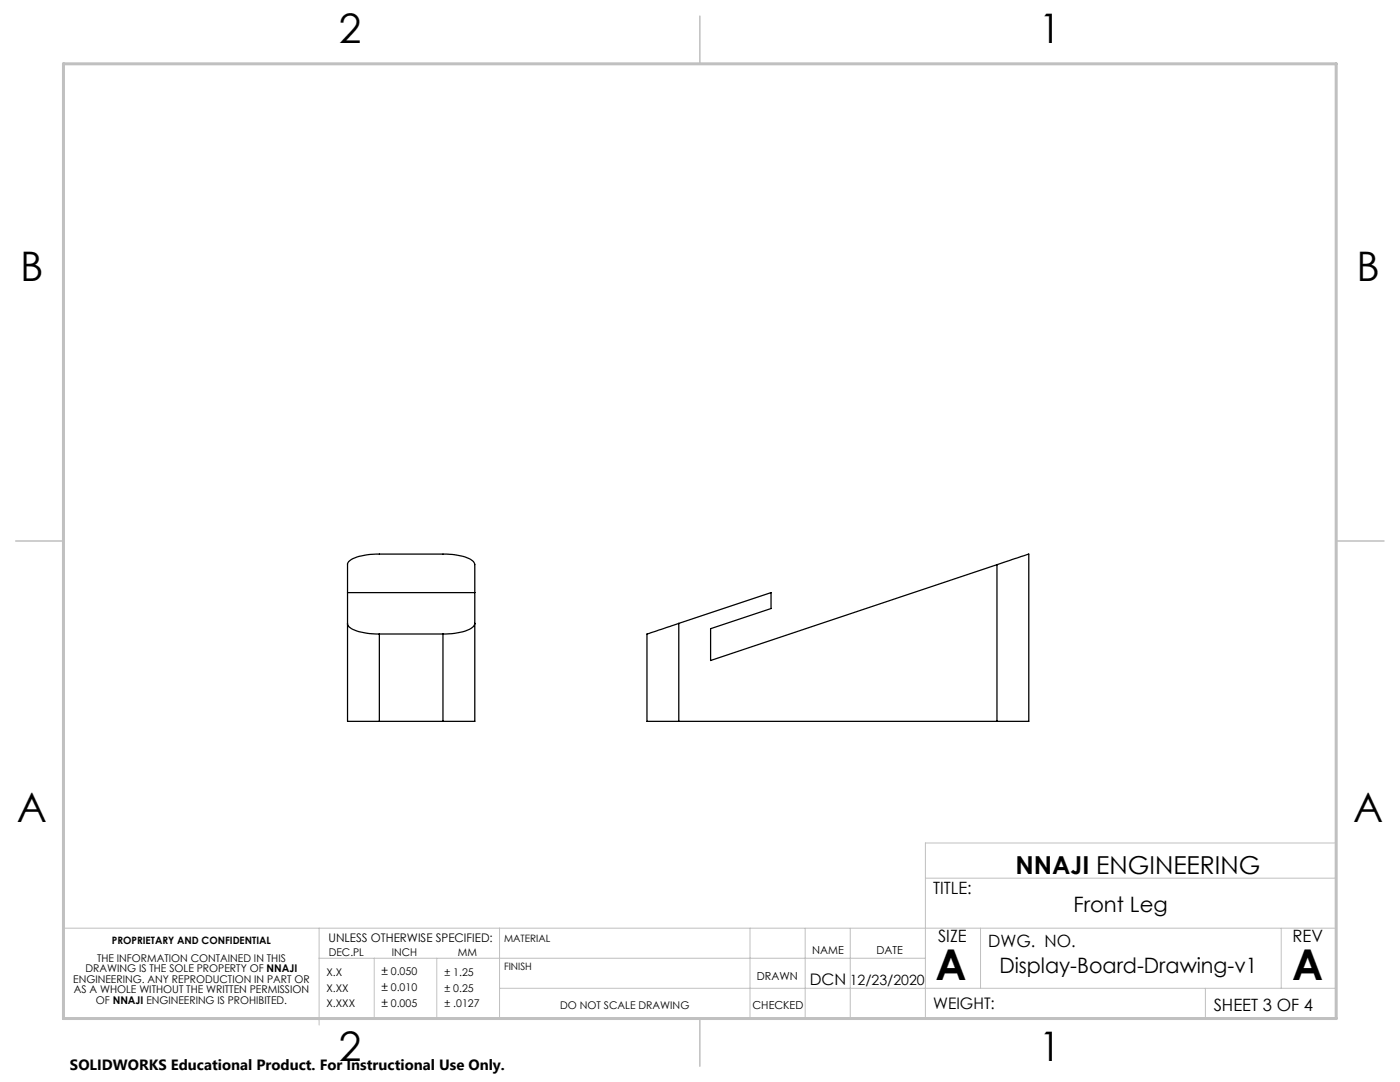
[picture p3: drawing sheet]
<svg xmlns="http://www.w3.org/2000/svg" width="279mm" height="216mm" viewBox="0 0 279 216" stroke-linecap="round" stroke-linejoin="round" font-family="sans-serif">
<g fill="none" stroke="#c0c0c0" stroke-width=".2">
<path d="M184.7 175.2h82M266.7 168.2h-82v35M12.7 185.2h254M63.7 191.2h121M63.7 185.2v19.3M74.7 191.2v12M87.2 191.2v12M99.7 185.2v18M99.7 197.2h167M149.7 185.2v18M160.7 185.2v18M169.7 185.2v18"/>
<path d="M195.7 185.2v12M240.6 197.2v6M255.7 185.2v12M14.8 203.2h239.9"/>
</g>
<path d="M139.7 3.2v9.5M3.1 107.9h9.6M266.7 107.9h9.5M139.7 203.2v9.6" fill="none" stroke="#c0c0c0" stroke-width=".3"/>
<path d="M12.7 12.7h254v190.5h-254z" fill="none" stroke="#c0c0c0" stroke-width=".6"/>
<g fill="none" stroke="#000" stroke-width=".25">
<path d="M69.4 118.3h25.4M199 112.7l6.3-2.1v33.3h-6.3M199 112.7v31.2M199 112.7l-57.2 19.1v-6.4l12.1-4v-3.1l-18.4 6.1M69.4 124.4a2.16 2.16 0 0 0 1.8 1.5 14.4 14.4 0 0 0 4.5 .6M75.7 126.5v17.4M75.7 126.5h12.7M88.4 126.5v17.4M94.8 124.4a2.3 2.3 0 0 1-1.9 1.5 14.4 14.4 0 0 1-4.5 .6M135.5 124.4l-6.4 2.1v17.4h6.4M135.5 124.4v19.5M75.7 143.9h-6.3v-31.2a2.16 2.16 0 0 1 1.8-1.5 14.4 14.4 0 0 1 4.5-.6h12.7a10 10 0 0 1 6.1 1.4l.3 .7v31.2h-6.4"/>
<path d="M75.7 143.9h12.7M135.5 143.9h63.5"/>
</g>
<g font-size="8.5">
<text x="186.7" y="195.5">A</text>
<text x="257.9" y="195.5">A</text>
</g>
<g font-size="8.1">
<text x="67.6" y="8.5">2</text>
<text x="207.3" y="8.5">1</text>
<text x="4" y="56.2">B</text>
<text x="270.7" y="56.2">B</text>
<text x="3.3" y="164.1">A</text>
<text x="270" y="164.1">A</text>
<text x="67.6" y="211.7">2</text>
<text x="207.3" y="211.7">1</text>
</g>
<text font-size="4.9" x="202.7" y="174.4">NNAJI ENGINEERING</text>
<g font-size="4.2">
<text x="214.2" y="181.9">Front Leg</text>
<text x="199.4" y="194.2">Display-Board-Drawing-v1</text>
</g>
<g font-size="3.4">
<text x="186.2" y="178.4">TITLE:</text>
<text x="187.2" y="187.9">SIZE</text>
<text x="197.2" y="188.9">DWG. NO.</text>
<text x="257.9" y="187.9">REV</text>
<text x="242.2" y="201.7">SHEET 3 OF 4</text>
</g>
<g font-size="3.2">
<text x="161.6" y="196.6">DCN</text>
<text x="186.2" y="201.3">WEIGHT:</text>
</g>
<text font-size="3" x="14" y="213.5">SOLIDWORKS Educational Product. For Instructional Use Only.</text>
<text font-size="2.8" x="169.6" y="196.6">12/23/2020</text>
<g font-size="2.4">
<text x="65.6" y="187.9">UNLESS OTHERWISE SPECIFIED:</text>
<text x="76.1" y="194.6">± 0.050</text>
<text x="76.1" y="197.8">± 0.010</text>
<text x="76.1" y="201">± 0.005</text>
</g>
<g font-size="2.2">
<text x="162.1" y="190.4">NAME</text>
<text x="174.9" y="190.4">DATE</text>
<text x="151" y="195.6">DRAWN</text>
<text x="150.2" y="201.4">CHECKED</text>
</g>
<g font-size="2.1">
<text x="19.4" y="191.9">THE INFORMATION CONTAINED IN THIS</text>
<text x="65.6" y="190.7">DEC.PL</text>
<text x="78.2" y="190.7">INCH</text>
<text x="91.4" y="190.7">MM</text>
<text x="14.6" y="196.1">ENGINEERING. ANY REPRODUCTION IN PART OR</text>
<text x="17" y="194">DRAWING IS THE SOLE PROPERTY OF NNAJI</text>
<text x="65.1" y="194.8">X.X</text>
<text x="65.1" y="197.9">X.XX</text>
<text x="88.7" y="194.8">± 1.25</text>
<text x="88.7" y="197.9">± 0.25</text>
<text x="14.7" y="198.2">AS A WHOLE WITHOUT THE WRITTEN PERMISSION</text>
<text x="19.1" y="200.3">OF NNAJI ENGINEERING IS PROHIBITED.</text>
<text x="65.1" y="201">X.XXX</text>
<text x="88.7" y="201">± .0127</text>
<text x="111.8" y="201.3">DO NOT SCALE DRAWING</text>
</g>
<g font-size="2">
<text x="22.3" y="188.4">PROPRIETARY AND CONFIDENTIAL</text>
<text x="100.6" y="187.9">MATERIAL</text>
<text x="100.6" y="193.5">FINISH</text>
</g>
</svg>
